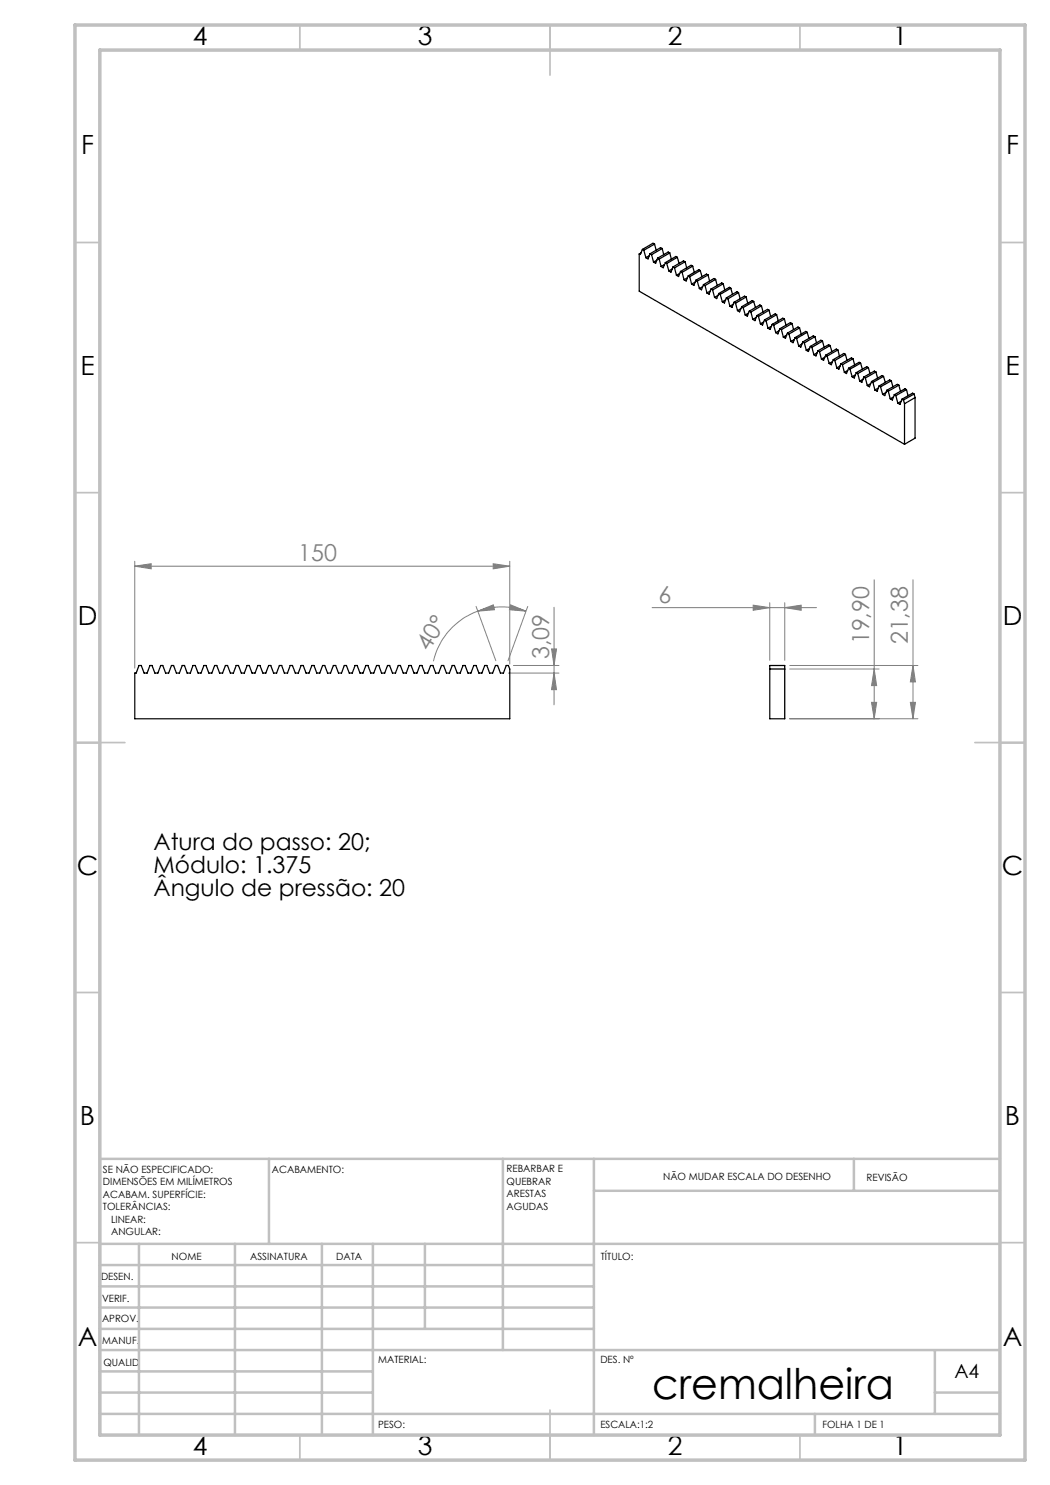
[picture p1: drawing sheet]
<svg xmlns="http://www.w3.org/2000/svg" width="210mm" height="297mm" viewBox="0 0 210 297" stroke-linecap="round" stroke-linejoin="round" font-family="sans-serif">
<g fill="none" stroke="#808080" stroke-width=".2">
<path d="M27 113.2l3.2-.5v1.1zM27 112.3v21.3M27 113.2h75M98.6 112.7l3.4 .5-3.4 .6zM102 112.3v20.5M174.8 116v27.8M182.6 116v27.8M95.2 121.3l4 10.8M95.6 122.2l3.1-1.2 .2 1zM95.6 122.2a14.1 14.1 0 0 1 9.6 0M95.6 122.2a14 14 0 0 0-8.9 10.1M101.7 134.6h10.1"/>
<path d="M102.1 121l3.1 1.2-3.3-.2zM102.7 133.1h9.1M105.6 121.3l-4 10.8M110.3 129.8h1l-.5 3.3zM110.8 134.6l.5 3.3h-1zM110.8 121.5v19.5M130.4 121.5h32.9M150.6 121l3.4 .5-3.4 .6zM154 120.5v11.6M157 121.5l3.2-.5v1.1zM157 120.5v11.6M157.9 133.1h25.7"/>
<path d="M157.9 133.8h17.9M174.8 133.8l.5 3.3h-1zM182.6 133.1l.5 3.3h-1zM157.9 143.8h25.7M174.3 140.5h1l-.5 3.3zM182.1 140.5h1l-.5 3.3z"/>
</g>
<g fill="none" stroke="#c0c0c0" stroke-width=".35">
<path d="M60 5v5M110 5v10M160 5v5M15 48.5h5M200 48.5h5M15 98.5h5M200 98.5h5M15 148.5h10M195 148.5h10M15 198.5h5M200 198.5h5M15 248.5h5"/>
<path d="M200 248.5h5M60 287v5M110 282v10M160 287v5"/>
</g>
<g fill="none" stroke="#c0c0c0" stroke-width=".5">
<path d="M53.8 231.8v17M100.6 231.8v38.2M118.8 231.8v55.2M118.8 238.2h81.2M170.8 231.8v6.4M200 231.8h-180v55.2M20 248.8h180M20 257.3h98.8M20 253h98.8M27.8 248.8v38.2M47 248.8v38.2M64.4 248.8v38.2"/>
<path d="M74.6 248.8v38.2M85 248.8v17M20 265.8h98.8M20 261.5h98.8M20 278.5h54.6M20 274.3h54.6M20 270h180M187 278.5h13M187 270v12.8M20 282.8h180M163 282.8v4.2"/>
</g>
<path d="M15 5h190v287h-190zM20 10h180v277h-180z" fill="none" stroke="#c0c0c0" stroke-width=".7"/>
<g fill="#808080">
<path d="M27 113.2l3.2-.5v1.1zM98.6 112.7l3.4 .5-3.4 .6z"/>
<path d="M102.1 121l3.1 1.2-3.3-.2zM95.6 122.2l3.1-1.2 .2 1z"/>
<path d="M110.8 134.6l.5 3.3h-1zM110.3 129.8h1l-.5 3.3z"/>
<path d="M182.6 133.1l.5 3.3h-1zM182.1 140.5h1l-.5 3.3zM174.8 133.8l.5 3.3h-1zM174.3 140.5h1l-.5 3.3z"/>
<path d="M150.6 121l3.4 .5-3.4 .6zM157 121.5l3.2-.5v1.1z"/>
</g>
<g fill="none" stroke="#000" stroke-width=".25">
<path d="M127.8 50.8v7.4l53.1 30.7M128.2 50.6l-.4 .2M128.5 49.9l-.4 1-.3-.1M128.5 49.9l.3 .2M128.8 50.1l.4 1.4M129.9 51.1l-.7 .4M130 50.8l-.4 1-.4-.3M130 50.8l.3 .1M130.3 50.9l.4 1.5M130.9 48.8l-2.1 1.3M130.9 48.8l.3 1.3M130.9 48.8l-.3-.2-2.1 1.3"/>
<path d="M131.4 52l-.7 .4M131.5 51.6l-.4 1.1-.4-.3M131.5 51.6l.3 .2M131.8 51.8l.4 1.5M132.4 49.7l-2.1 1.2M132.4 49.7l.4 1.2M132.4 49.7l-.3-.2-2.1 1.3M132.9 52.9l-.7 .4M133.1 52.5l-.5 1-.4-.2M133.1 52.5l.3 .2M133.4 52.7l.4 1.5M133.9 50.6l-2.1 1.2"/>
<path d="M133.9 50.6l.4 1.2M133.9 50.6l-.3-.2-2.1 1.2M134.4 53.8l-.6 .4M134.6 53.4l-.4 1-.4-.2M134.6 53.4l.3 .2M134.9 53.6l.4 1.5M135.5 51.5l-2.1 1.2M135.5 51.5l.3 1.2M135.5 51.5l-.3-.2-2.1 1.2M136 54.7l-.7 .4M136.1 54.3l-.4 1-.4-.2M136.1 54.3l.3 .2"/>
<path d="M136.4 54.5l.4 1.4M137 52.3l-.3-.1-2.1 1.2M137 52.3l-2.1 1.3M137 52.3l.3 1.3M137.5 55.6l-.7 .3M137.7 55.2l-.5 1-.4-.3M137.7 55.2l.2 .1M137.9 55.3l.4 1.5M138.5 53.2l-2.1 1.3M138.5 53.2l.4 1.3M138.5 53.2l-.3-.1-2.1 1.2M139 56.4l-.7 .4"/>
<path d="M139.2 56.1l-.4 1-.5-.3M139.2 56.1l.3 .1M139.5 56.2l.4 1.5M140.1 54.1l-2.2 1.2M140.1 54.1l.3 1.2M140.1 54.1l-.3-.2-2.1 1.3M140.5 57.3l-.6 .4M140.7 56.9l-.4 1.1-.4-.3M140.7 56.9l.3 .2M141 57.1l.4 1.5M141.6 55l-2.1 1.2M141.6 55l.3 1.2"/>
<path d="M141.6 55l-.3-.2-2.1 1.3M142.1 58.2l-.7 .4M142.2 57.8l-.4 1-.4-.2M142.2 57.8l.3 .2M142.5 58l.4 1.5M143.1 55.9l-2.1 1.2M143.1 55.9l.3 1.2M143.1 55.9l-.3-.2-2.1 1.2M143.6 59.1l-.7 .4M143.8 58.7l-.5 1-.4-.2M143.8 58.7l.2 .2M144 58.9l.5 1.5"/>
<path d="M144.6 56.8l-2.1 1.2M144.6 56.8l.4 1.2M144.6 56.8l-.2-.2-2.2 1.2M145.1 60l-.6 .4M145.3 59.6l-.4 1-.4-.2M145.3 59.6l.3 .2M145.6 59.8l.4 1.4M146.2 57.6l-2.2 1.3M146.2 57.6l.3 1.3M146.2 57.6l-.3-.1-2.1 1.2M147.7 58.5l-.3-.2-2.1 1.3M147.7 58.5l-2.1 1.3"/>
<path d="M147.7 58.5l.3 1.3M149.2 59.4l-2.1 1.2M149.2 59.4l.3 1.2M149.2 59.4l-.3-.2-2.1 1.3M146.6 60.9l-.6 .3M146.8 60.5l-.4 1-.4-.3M146.8 60.5l.3 .1M147.1 60.6l.4 1.5M148.2 61.7l-.7 .4M148.3 61.3l-.4 1.1-.4-.3M148.3 61.3l.3 .2M148.6 61.5l.4 1.5"/>
<path d="M149.7 62.6l-.7 .4M149.9 62.2l-.4 1-.5-.2M149.9 62.2l.3 .2M150.2 62.4l.4 1.5M150.7 60.3l-2.1 1.2M150.7 60.3l.4 1.2M150.7 60.3l-.2-.2-2.2 1.2M151.2 63.5l-.6 .4M151.4 63.1l-.4 1-.4-.2M151.4 63.1l.3 .2M151.7 63.3l.4 1.5M152.3 61.2l-2.1 1.2"/>
<path d="M152.3 61.2l.3 1.2M152.3 61.2l-.3-.2-2.1 1.2M152.8 64.4l-.7 .4M152.9 64l-.4 1-.4-.2M152.9 64l.3 .2M153.2 64.2l.4 1.4M153.8 62.1l-2.1 1.2M153.8 62.1l.3 1.2M153.8 62.1l-.3-.2-2.1 1.2M154.3 65.3l-.7 .3M154.4 64.9l-.4 1-.4-.3M154.4 64.9l.3 .1"/>
<path d="M154.7 65l.5 1.5M155.3 62.9l-2.1 1.3M155.3 62.9l.3 1.3M155.3 62.9l-.3-.1-2.1 1.2M155.8 66.1l-.6 .4M156 65.8l-.4 1-.4-.3M156 65.8l.3 .1M156.3 65.9l.4 1.5M156.9 63.8l-2.2 1.2M156.9 63.8l.3 1.2M156.9 63.8l-.3-.2-2.2 1.3M157.3 67l-.6 .4"/>
<path d="M157.5 66.6l-.4 1.1-.4-.3M157.5 66.6l.3 .2M157.8 66.8l.4 1.5M158.4 64.7l-.3-.2-2.1 1.3M158.4 64.7l-2.1 1.2M158.4 64.7l.3 1.2M158.9 67.9l-.7 .4M159 67.5l-.4 1-.4-.2M159 67.5l.3 .2M159.3 67.7l.4 1.5M159.9 65.6l-2.1 1.2M159.9 65.6l.3 1.2"/>
<path d="M159.9 65.6l-.3-.2-2.1 1.2M160.4 68.8l-.7 .4M160.5 68.4l-.3 1-.5-.2M160.5 68.4l.4 .2M160.9 68.6l.4 1.5M161.4 66.5l-2.1 1.2M161.4 66.5l.4 1.2M161.4 66.5l-.3-.2-2.1 1.2M161.9 69.7l-.6 .4M162.1 69.3l-.4 1-.4-.2M162.1 69.3l.3 .2M162.4 69.5l.4 1.4"/>
<path d="M163 67.3l-2.1 1.3M163 67.3l.3 1.2M163 67.3l-.3-.1-2.2 1.2M163.4 70.6l-.6 .3M163.6 70.2l-.4 1-.4-.3M163.6 70.2l.3 .1M163.9 70.3l.4 1.5M164.5 68.2l-2.1 1.3M164.5 68.2l.3 1.2M164.5 68.2l-.3-.2-2.1 1.3M165 71.4l-.7 .4M165.1 71l-.4 1.1-.4-.3"/>
<path d="M165.1 71l.3 .2M165.4 71.2l.4 1.5M166 69.1l-2.1 1.2M166 69.1l.4 1.2M166 69.1l-.3-.2-2.1 1.3M166.5 72.3l-.7 .4M166.7 71.9l-.4 1.1-.5-.3M166.7 71.9l.3 .2M167 72.1l.4 1.5M167.6 70l-.3-.2-2.2 1.2M167.6 70l-2.2 1.2M167.6 70l.3 1.2"/>
<path d="M168 73.2l-.6 .4M168.2 72.8l-.4 1-.4-.2M168.2 72.8l.3 .2M168.5 73l.4 1.5M169.1 70.9l-2.1 1.2M169.1 70.9l.3 1.2M169.1 70.9l-.3-.2-2.1 1.2M169.5 74.1l-.6 .4M169.7 73.7l-.4 1-.4-.2M169.7 73.7l.3 .1M170 73.8l.4 1.5M170.6 71.8l-2.1 1.2"/>
<path d="M170.6 71.8l.3 1.2M170.6 71.8l-.3-.2-2.1 1.2M171.1 75l-.7 .3M171.2 74.5l-.3 1.1-.5-.3M171.2 74.5l.4 .2M171.6 74.7l.3 1.5M172.1 72.6l-2.1 1.2M172.1 72.6l.4 1.2M172.1 72.6l-.3-.1-2.1 1.2M172.6 75.8l-.7 .4M172.8 75.4l.3 .2M172.8 75.4l-.4 1.1-.5-.3"/>
<path d="M173.1 75.6l.4 1.5M173.7 73.5l-2.1 1.2M173.7 73.5l.3 1.2M173.7 73.5l-.3-.2-2.2 1.2M174.1 76.7l-.6 .4M174.3 76.3l-.4 1.1-.4-.3M174.3 76.3l.3 .2M174.6 76.5l.4 1.5M175.2 74.4l-2.1 1.2M175.2 74.4l.3 1.2M175.2 74.4l-.3-.2-2.1 1.2M175.6 77.6l-.6 .4"/>
<path d="M175.8 77.2l-.4 1-.4-.2M175.8 77.2l.3 .2M176.1 77.4l.4 1.5M176.7 75.3l-2.1 1.2M176.7 75.3l.4 1.2M176.7 75.3l-.3-.2-2.1 1.2M177.2 78.5l-.7 .4M177.3 78.1l-.3 1-.5-.2M177.3 78.1l.4 .1M177.7 78.2l.3 1.6M178.3 76.2l-.4-.2-2.1 1.2M178.3 76.2l-2.2 1.2"/>
<path d="M178.3 76.2l.3 1.2M178.7 79.4l-.7 .4M178.9 78.9l-.4 1.1-.5-.2M178.9 78.9l.3 .2M179.2 79.1l.4 1.5M179.8 77l-2.1 1.2M179.8 77l.3 1.2M179.8 77l-.3-.1-2.2 1.2M180.4 79.8l-.4 1.1-.4-.3M180.4 79.8l.3 .2M181.3 77.9l.3 1.2M181.3 77.9l-2.1 1.2"/>
<path d="M181.3 77.9l-.3-.2-2.1 1.2M182.8 78.8l.2 .7M182.8 78.8l-2.1 1.2M182.8 78.8l-.3-.2-2.1 1.2M183 79.5l-2.1 1.2M183 79.5v8.1l-2.1 1.3M180.2 80.3l-.6 .3M180.7 80l.2 .7M180.9 80.7v8.2M27.8 133.1h.5l.5 1.5h.6l.6-1.5h.4l.6 1.5h.6l.5-1.5h.5l.5 1.5h.6l.6-1.5h.4l.6 1.5h.6l.5-1.5h.5l.5 1.5h.7l.5-1.5h.5l.5 1.5h.6l.6-1.5h.4l.6 1.5h.6l.5-1.5h.5l.5 1.5h.6l.6-1.5h.4l.6 1.5h.6l.5-1.5h.5l.6 1.5h.6l.5-1.5h.4l.6 1.5h.6l.6-1.5h.4l.6 1.5h.6l.5-1.5h.5l.5 1.5h.6l.6-1.5h.4l.6 1.5h.6l.5-1.5h.5l.6 1.5h.6l.5-1.5h.4l.6 1.5h.6l.6-1.5h.4l.6 1.5h.6l.5-1.5h.4l.6 1.5h.6l.6-1.5h.4l.6 1.5h.6l.6-1.5h.4l.5 1.5h.6l.6-1.5h.4l.6 1.5h.6l.6-1.5h.4l.6 1.5h.6l.5-1.5h.5l.5 1.5h.6l.6-1.5h.4l.6 1.5h.6l.6-1.5h.4l.5 1.5h.6l.6-1.5h.4l.6 1.5h.6l.6-1.5h.4l.5 1.5h.6l.6-1.5h.5l.5 1.5h.6l.6-1.5h.4l.6 1.5h.6l.6-1.5h.4l.5 1.5h.6l.6-1.5h.4l.6 1.5h.6l.6-1.5h.4l.6 1.5h.6l.5-1.5h.5l.5 1.5h.6l.6-1.5h.4l.6 1.5h.6l.5-1.5h.5l.3 .7v10h-75v-9.2h.2zM154 133.1h3v10.7h-3zM154 133.8h3"/>
</g>
<text font-size="8.5" x="130.4" y="279.7">cremalheira</text>
<g font-size="5.3">
<text x="38.5" y="9">4</text>
<text x="83.5" y="9">3</text>
<text x="133.6" y="9">2</text>
<text x="178.6" y="9">1</text>
<text x="16.2" y="30.8">F</text>
<text x="201.2" y="30.8">F</text>
<text x="16.1" y="75">E</text>
<text x="201.1" y="75">E</text>
<text x="15.5" y="125">D</text>
<text x="200.5" y="125">D</text>
<text x="15.4" y="175">C</text>
<text x="200.4" y="175">C</text>
<text x="16" y="225">B</text>
<text x="201" y="225">B</text>
<text x="15.5" y="269.3">A</text>
<text x="200.5" y="269.3">A</text>
<text x="38.5" y="291">4</text>
<text x="83.5" y="291">3</text>
<text x="133.6" y="291">2</text>
<text x="178.6" y="291">1</text>
</g>
<g font-size="4.7" fill="#808080">
<text x="59.6" y="112.2">150</text>
<text x="131.7" y="120.5">6</text>
<text x="85.7" y="130.4" transform="rotate(-58 85.7 130.4)">40°</text>
<text x="109.8" y="131.8" transform="rotate(-90 109.8 131.8)">3,09</text>
<text x="173.8" y="128.9" transform="rotate(-90 173.8 128.9)">19,90</text>
<text x="181.6" y="128.9" transform="rotate(-90 181.6 128.9)">21,38</text>
</g>
<g font-size="4.7">
<text x="30.7" y="170.1">Atura do passo: 20;</text>
<text x="30.7" y="174.6">Módulo: 1.375</text>
<text x="30.7" y="179.1">Ângulo de pressão: 20</text>
</g>
<text font-size="3.9" x="190.9" y="275.5">A4</text>
<g font-size="2">
<text x="20.6" y="234.6">SE NÃO ESPECIFICADO:</text>
<text x="20.6" y="237.1">DIMENSÕES EM MILÍMETROS</text>
<text x="20.6" y="239.6">ACABAM. SUPERFÍCIE:</text>
<text x="54.4" y="234.6">ACABAMENTO:</text>
<text x="101.3" y="234.5">REBARBAR E</text>
<text x="101.3" y="237">QUEBRAR</text>
<text x="101.3" y="239.5">ARESTAS</text>
<text x="132.6" y="236">NÃO MUDAR ESCALA DO DESENHO</text>
<text x="173.3" y="236.2">REVISÃO</text>
<text x="20.6" y="242.1">TOLERÂNCIAS:</text>
<text x="22.2" y="244.6">LINEAR:</text>
<text x="101.3" y="242">AGUDAS</text>
<text x="22.2" y="247.1">ANGULAR:</text>
<text x="34.3" y="252">NOME</text>
<text x="50" y="251.9">ASSINATURA</text>
<text x="67.2" y="251.9">DATA</text>
<text x="120.2" y="251.9">TÍTULO:</text>
<text x="20.2" y="256.1">DESEN.</text>
<text x="20.4" y="260.3">VERIF.</text>
<text x="20.4" y="264.4">APROV.</text>
<text x="20.5" y="268.8">MANUF.</text>
<text x="20.7" y="273.1">QUALID</text>
<text x="75.7" y="272.5">MATERIAL:</text>
<text x="120.1" y="272.5">DES. Nº</text>
<text x="75.6" y="285.5">PESO:</text>
<text x="120.1" y="285.6">ESCALA:1:2</text>
<text x="164.5" y="285.6">FOLHA 1 DE 1</text>
</g>
</svg>
